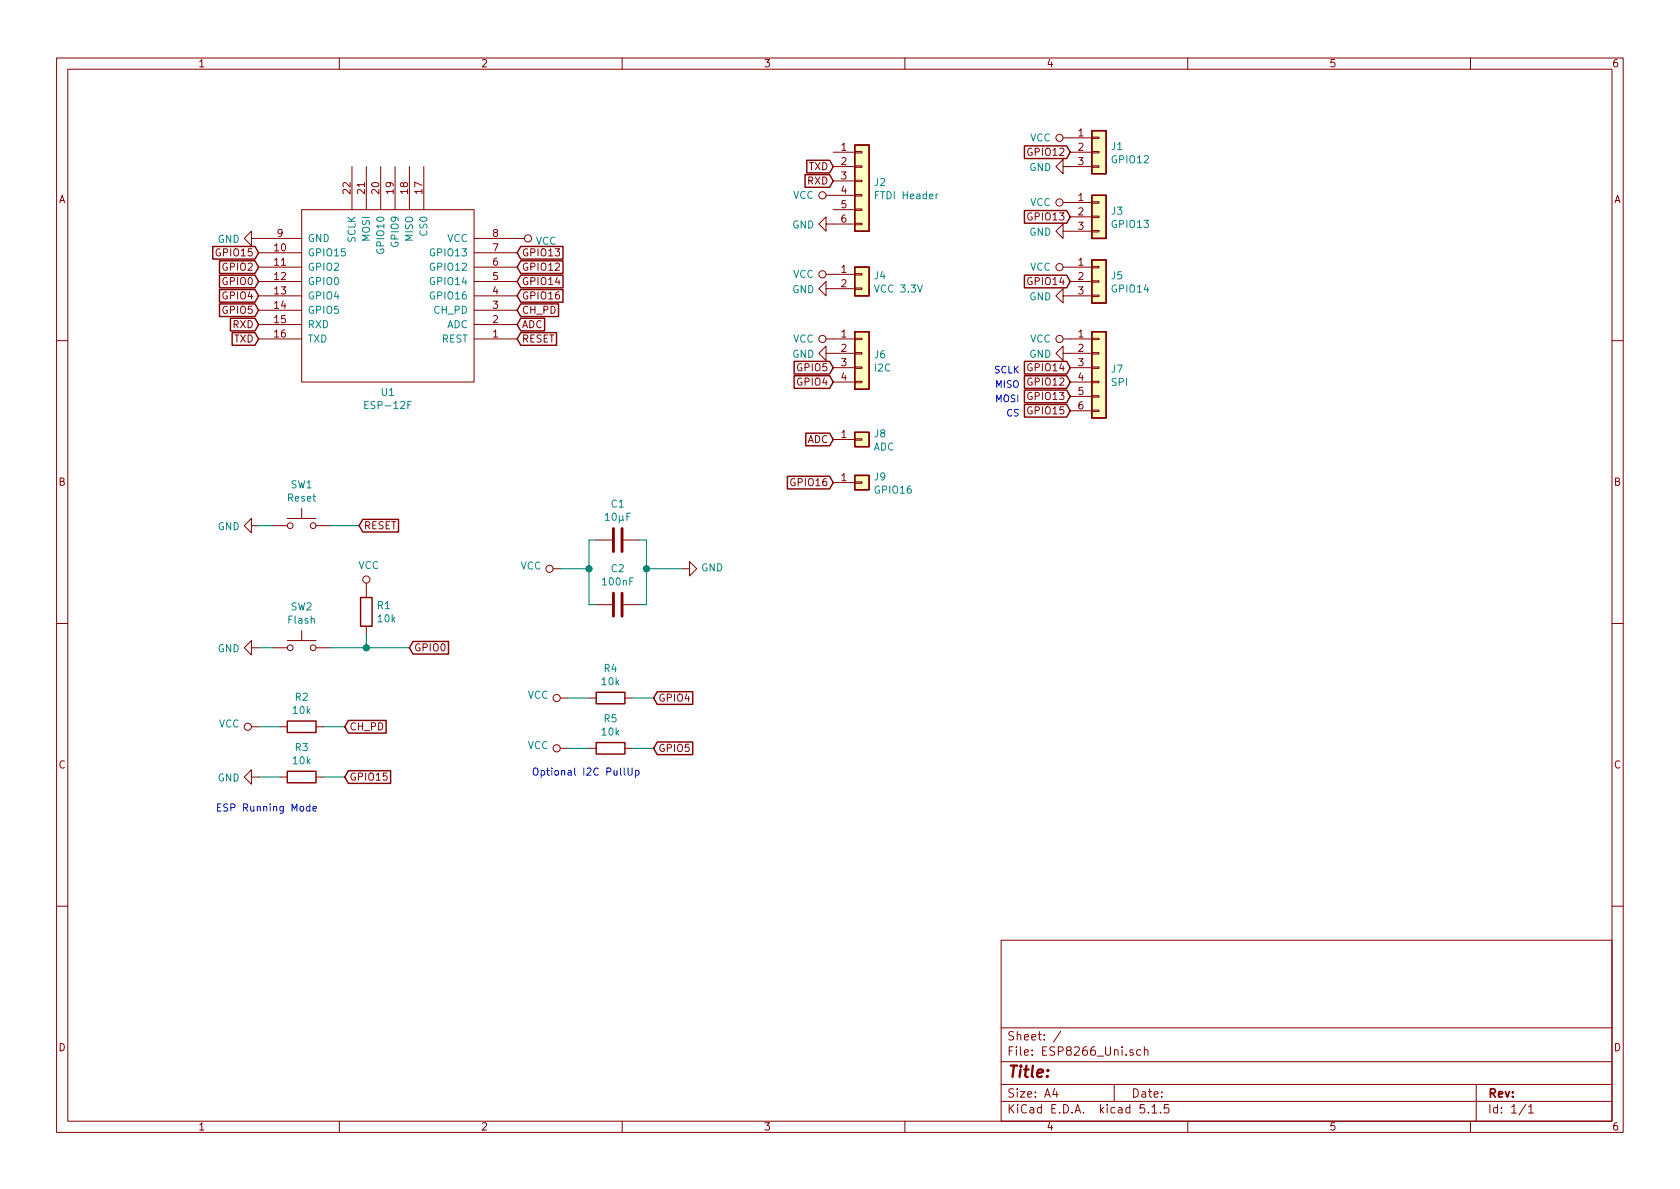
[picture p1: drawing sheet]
EESchema Schematic File Version 4
EELAYER 30 0
EELAYER END
$Descr A4 11693 8268
encoding utf-8
Sheet 1 1
Title ""
Date ""
Rev ""
Comp ""
Comment1 ""
Comment2 ""
Comment3 ""
Comment4 ""
$EndDescr
$Comp
L ESP8266:ESP-12F U1
U 1 1
P 2700 2050
F 0 "U1" H 2700 2724 50  0000 C CNN
F 1 "ESP-12F" H 2700 2816 50  0000 C CNN
F 2 "ESP8266:ESP-12E_SMD" H 2700 2050 50  0001 C CNN
F 3 "" H 2700 2050 50  0001 C CNN
	1    2700 2050
	-1   0    0    1   
$EndComp
Text GLabel 3600 1750 2    50   Input ~ 0
GPIO13
Text GLabel 3600 1850 2    50   Input ~ 0
GPIO12
Text GLabel 3600 1950 2    50   Input ~ 0
GPIO14
Text GLabel 3600 2050 2    50   Input ~ 0
GPIO16
Text GLabel 3600 2150 2    50   Input ~ 0
CH_PD
Text GLabel 3600 2250 2    50   Input ~ 0
ADC
Text GLabel 1800 2350 0    50   Input ~ 0
TXD
Text GLabel 1800 2150 0    50   Input ~ 0
GPIO5
Text GLabel 1800 2050 0    50   Input ~ 0
GPIO4
Text GLabel 1800 1950 0    50   Input ~ 0
GPIO0
Text GLabel 1800 1850 0    50   Input ~ 0
GPIO2
Text GLabel 1800 1750 0    50   Input ~ 0
GPIO15
$Comp
L power:GND #PWR07
U 1 1
P 1800 1650
F 0 "#PWR07" H 1800 1400 50  0001 C CNN
F 1 "GND" V 1804 1521 50  0000 R CNN
F 2 "" H 1800 1650 50  0001 C CNN
F 3 "" H 1800 1650 50  0001 C CNN
	1    1800 1650
	0    1    1    0   
$EndComp
$Comp
L power:VCC #PWR08
U 1 1
P 3600 1650
F 0 "#PWR08" H 3600 1500 50  0001 C CNN
F 1 "VCC" V 3617 1778 50  0000 L CNN
F 2 "" H 3600 1650 50  0001 C CNN
F 3 "" H 3600 1650 50  0001 C CNN
	1    3600 1650
	0    1    1    0   
$EndComp
$Comp
L Switch:SW_Push SW1
U 1 1
P 2100 3650
F 0 "SW1" H 2100 3937 50  0000 C CNN
F 1 "Reset" H 2100 3845 50  0000 C CNN
F 2 "Button_Switch_SMD:SW_SPST_FSMSM" H 2100 3850 50  0001 C CNN
F 3 "~" H 2100 3850 50  0001 C CNN
	1    2100 3650
	1    0    0    -1  
$EndComp
$Comp
L power:GND #PWR017
U 1 1
P 1800 3650
F 0 "#PWR017" H 1800 3400 50  0001 C CNN
F 1 "GND" V 1804 3521 50  0000 R CNN
F 2 "" H 1800 3650 50  0001 C CNN
F 3 "" H 1800 3650 50  0001 C CNN
	1    1800 3650
	0    1    1    0   
$EndComp
Text GLabel 2500 3650 2    50   Input ~ 0
RESET
$Comp
L Device:R R2
U 1 1
P 2100 5050
F 0 "R2" V 1892 5050 50  0000 C CNN
F 1 "10k" V 1984 5050 50  0000 C CNN
F 2 "Resistor_SMD:R_0805_2012Metric_Pad1.15x1.40mm_HandSolder" V 2030 5050 50  0001 C CNN
F 3 "~" H 2100 5050 50  0001 C CNN
	1    2100 5050
	0    1    1    0   
$EndComp
Wire Wire Line
	2250 5050 2400 5050
$Comp
L power:VCC #PWR023
U 1 1
P 1800 5050
F 0 "#PWR023" H 1800 4900 50  0001 C CNN
F 1 "VCC" V 1817 5179 50  0000 L CNN
F 2 "" H 1800 5050 50  0001 C CNN
F 3 "" H 1800 5050 50  0001 C CNN
	1    1800 5050
	0    -1   -1   0   
$EndComp
Wire Wire Line
	1950 5050 1800 5050
Text GLabel 2400 5400 2    50   Input ~ 0
GPIO15
$Comp
L power:GND #PWR025
U 1 1
P 1800 5400
F 0 "#PWR025" H 1800 5150 50  0001 C CNN
F 1 "GND" V 1804 5271 50  0000 R CNN
F 2 "" H 1800 5400 50  0001 C CNN
F 3 "" H 1800 5400 50  0001 C CNN
	1    1800 5400
	0    1    1    0   
$EndComp
$Comp
L Device:R R3
U 1 1
P 2100 5400
F 0 "R3" V 1892 5400 50  0000 C CNN
F 1 "10k" V 1984 5400 50  0000 C CNN
F 2 "Resistor_SMD:R_0805_2012Metric_Pad1.15x1.40mm_HandSolder" V 2030 5400 50  0001 C CNN
F 3 "~" H 2100 5400 50  0001 C CNN
	1    2100 5400
	0    1    1    0   
$EndComp
Wire Wire Line
	2400 5400 2250 5400
Wire Wire Line
	1800 5400 1950 5400
Text GLabel 2850 4500 2    50   Input ~ 0
GPIO0
$Comp
L Connector_Generic:Conn_01x06 J2
U 1 1
P 6000 1250
F 0 "J2" H 6080 1242 50  0000 L CNN
F 1 "FTDI Header" H 6080 1150 50  0000 L CNN
F 2 "Connector_PinHeader_2.54mm:PinHeader_1x06_P2.54mm_Vertical" H 6000 1250 50  0001 C CNN
F 3 "~" H 6000 1250 50  0001 C CNN
	1    6000 1250
	1    0    0    -1  
$EndComp
Text Notes 1500 5650 0    50   ~ 0
ESP Running Mode
$Comp
L power:GND #PWR05
U 1 1
P 5800 1550
F 0 "#PWR05" H 5800 1300 50  0001 C CNN
F 1 "GND" V 5804 1421 50  0000 R CNN
F 2 "" H 5800 1550 50  0001 C CNN
F 3 "" H 5800 1550 50  0001 C CNN
	1    5800 1550
	0    1    1    0   
$EndComp
$Comp
L power:VCC #PWR03
U 1 1
P 5800 1350
F 0 "#PWR03" H 5800 1200 50  0001 C CNN
F 1 "VCC" V 5797 1482 50  0000 L CNN
F 2 "" H 5800 1350 50  0001 C CNN
F 3 "" H 5800 1350 50  0001 C CNN
	1    5800 1350
	0    -1   -1   0   
$EndComp
Text GLabel 1800 2250 0    50   Input ~ 0
RXD
Text GLabel 3600 2350 2    50   Input ~ 0
RESET
$Comp
L Connector_Generic:Conn_01x02 J4
U 1 1
P 6000 1900
F 0 "J4" H 6080 1892 50  0000 L CNN
F 1 "VCC 3.3V" H 6080 1800 50  0000 L CNN
F 2 "Connector_JST:JST_XH_B2B-XH-A_1x02_P2.50mm_Vertical" H 6000 1900 50  0001 C CNN
F 3 "~" H 6000 1900 50  0001 C CNN
	1    6000 1900
	1    0    0    -1  
$EndComp
$Comp
L power:GND #PWR011
U 1 1
P 5800 2000
F 0 "#PWR011" H 5800 1750 50  0001 C CNN
F 1 "GND" V 5804 1871 50  0000 R CNN
F 2 "" H 5800 2000 50  0001 C CNN
F 3 "" H 5800 2000 50  0001 C CNN
	1    5800 2000
	0    1    1    0   
$EndComp
$Comp
L power:VCC #PWR010
U 1 1
P 5800 1900
F 0 "#PWR010" H 5800 1750 50  0001 C CNN
F 1 "VCC" V 5797 2032 50  0000 L CNN
F 2 "" H 5800 1900 50  0001 C CNN
F 3 "" H 5800 1900 50  0001 C CNN
	1    5800 1900
	0    -1   -1   0   
$EndComp
Text GLabel 7450 1050 0    50   Input ~ 0
GPIO12
$Comp
L power:GND #PWR02
U 1 1
P 7450 1150
F 0 "#PWR02" H 7450 900 50  0001 C CNN
F 1 "GND" V 7454 1021 50  0000 R CNN
F 2 "" H 7450 1150 50  0001 C CNN
F 3 "" H 7450 1150 50  0001 C CNN
	1    7450 1150
	0    1    1    0   
$EndComp
$Comp
L Connector_Generic:Conn_01x03 J1
U 1 1
P 7650 1050
F 0 "J1" H 7730 1092 50  0000 L CNN
F 1 "GPIO12" H 7730 1000 50  0000 L CNN
F 2 "Connector_JST:JST_XH_B3B-XH-A_1x03_P2.50mm_Vertical" H 7650 1050 50  0001 C CNN
F 3 "~" H 7650 1050 50  0001 C CNN
	1    7650 1050
	1    0    0    -1  
$EndComp
$Comp
L power:VCC #PWR01
U 1 1
P 7450 950
F 0 "#PWR01" H 7450 800 50  0001 C CNN
F 1 "VCC" V 7447 1082 50  0000 L CNN
F 2 "" H 7450 950 50  0001 C CNN
F 3 "" H 7450 950 50  0001 C CNN
	1    7450 950 
	0    -1   -1   0   
$EndComp
Text GLabel 7450 1500 0    50   Input ~ 0
GPIO13
$Comp
L power:GND #PWR06
U 1 1
P 7450 1600
F 0 "#PWR06" H 7450 1350 50  0001 C CNN
F 1 "GND" V 7454 1471 50  0000 R CNN
F 2 "" H 7450 1600 50  0001 C CNN
F 3 "" H 7450 1600 50  0001 C CNN
	1    7450 1600
	0    1    1    0   
$EndComp
$Comp
L Connector_Generic:Conn_01x03 J3
U 1 1
P 7650 1500
F 0 "J3" H 7730 1542 50  0000 L CNN
F 1 "GPIO13" H 7730 1450 50  0000 L CNN
F 2 "Connector_JST:JST_XH_B3B-XH-A_1x03_P2.50mm_Vertical" H 7650 1500 50  0001 C CNN
F 3 "~" H 7650 1500 50  0001 C CNN
	1    7650 1500
	1    0    0    -1  
$EndComp
$Comp
L power:VCC #PWR04
U 1 1
P 7450 1400
F 0 "#PWR04" H 7450 1250 50  0001 C CNN
F 1 "VCC" V 7447 1532 50  0000 L CNN
F 2 "" H 7450 1400 50  0001 C CNN
F 3 "" H 7450 1400 50  0001 C CNN
	1    7450 1400
	0    -1   -1   0   
$EndComp
Text GLabel 7450 1950 0    50   Input ~ 0
GPIO14
$Comp
L power:GND #PWR012
U 1 1
P 7450 2050
F 0 "#PWR012" H 7450 1800 50  0001 C CNN
F 1 "GND" V 7454 1921 50  0000 R CNN
F 2 "" H 7450 2050 50  0001 C CNN
F 3 "" H 7450 2050 50  0001 C CNN
	1    7450 2050
	0    1    1    0   
$EndComp
$Comp
L Connector_Generic:Conn_01x03 J5
U 1 1
P 7650 1950
F 0 "J5" H 7730 1992 50  0000 L CNN
F 1 "GPIO14" H 7730 1900 50  0000 L CNN
F 2 "Connector_JST:JST_XH_B3B-XH-A_1x03_P2.50mm_Vertical" H 7650 1950 50  0001 C CNN
F 3 "~" H 7650 1950 50  0001 C CNN
	1    7650 1950
	1    0    0    -1  
$EndComp
$Comp
L power:VCC #PWR09
U 1 1
P 7450 1850
F 0 "#PWR09" H 7450 1700 50  0001 C CNN
F 1 "VCC" V 7447 1982 50  0000 L CNN
F 2 "" H 7450 1850 50  0001 C CNN
F 3 "" H 7450 1850 50  0001 C CNN
	1    7450 1850
	0    -1   -1   0   
$EndComp
$Comp
L Connector_Generic:Conn_01x04 J6
U 1 1
P 6000 2450
F 0 "J6" H 6080 2442 50  0000 L CNN
F 1 "I2C" H 6080 2350 50  0000 L CNN
F 2 "Connector_JST:JST_XH_B4B-XH-A_1x04_P2.50mm_Vertical" H 6000 2450 50  0001 C CNN
F 3 "~" H 6000 2450 50  0001 C CNN
	1    6000 2450
	1    0    0    -1  
$EndComp
$Comp
L power:VCC #PWR013
U 1 1
P 5800 2350
F 0 "#PWR013" H 5800 2200 50  0001 C CNN
F 1 "VCC" V 5797 2482 50  0000 L CNN
F 2 "" H 5800 2350 50  0001 C CNN
F 3 "" H 5800 2350 50  0001 C CNN
	1    5800 2350
	0    -1   -1   0   
$EndComp
$Comp
L power:GND #PWR015
U 1 1
P 5800 2450
F 0 "#PWR015" H 5800 2200 50  0001 C CNN
F 1 "GND" V 5804 2321 50  0000 R CNN
F 2 "" H 5800 2450 50  0001 C CNN
F 3 "" H 5800 2450 50  0001 C CNN
	1    5800 2450
	0    1    1    0   
$EndComp
Text GLabel 5800 2650 0    50   Input ~ 0
GPIO4
Text GLabel 5800 2550 0    50   Input ~ 0
GPIO5
Text GLabel 4550 4850 2    50   Input ~ 0
GPIO4
$Comp
L Device:R R4
U 1 1
P 4250 4850
F 0 "R4" V 4042 4850 50  0000 C CNN
F 1 "10k" V 4134 4850 50  0000 C CNN
F 2 "Resistor_SMD:R_0805_2012Metric_Pad1.15x1.40mm_HandSolder" V 4180 4850 50  0001 C CNN
F 3 "~" H 4250 4850 50  0001 C CNN
	1    4250 4850
	0    1    1    0   
$EndComp
Wire Wire Line
	4400 4850 4550 4850
$Comp
L power:VCC #PWR022
U 1 1
P 3950 4850
F 0 "#PWR022" H 3950 4700 50  0001 C CNN
F 1 "VCC" V 3967 4979 50  0000 L CNN
F 2 "" H 3950 4850 50  0001 C CNN
F 3 "" H 3950 4850 50  0001 C CNN
	1    3950 4850
	0    -1   -1   0   
$EndComp
Wire Wire Line
	4100 4850 3950 4850
Text GLabel 4550 5200 2    50   Input ~ 0
GPIO5
$Comp
L Device:R R5
U 1 1
P 4250 5200
F 0 "R5" V 4042 5200 50  0000 C CNN
F 1 "10k" V 4134 5200 50  0000 C CNN
F 2 "Resistor_SMD:R_0805_2012Metric_Pad1.15x1.40mm_HandSolder" V 4180 5200 50  0001 C CNN
F 3 "~" H 4250 5200 50  0001 C CNN
	1    4250 5200
	0    1    1    0   
$EndComp
Wire Wire Line
	4400 5200 4550 5200
$Comp
L power:VCC #PWR024
U 1 1
P 3950 5200
F 0 "#PWR024" H 3950 5050 50  0001 C CNN
F 1 "VCC" V 3967 5329 50  0000 L CNN
F 2 "" H 3950 5200 50  0001 C CNN
F 3 "" H 3950 5200 50  0001 C CNN
	1    3950 5200
	0    -1   -1   0   
$EndComp
Wire Wire Line
	4100 5200 3950 5200
Text Notes 3700 5400 0    50   ~ 0
Optional I2C PullUp
Text GLabel 5800 1150 0    50   Input ~ 0
TXD
Text GLabel 5800 1250 0    50   Input ~ 0
RXD
$Comp
L Connector_Generic:Conn_01x06 J7
U 1 1
P 7650 2550
F 0 "J7" H 7730 2542 50  0000 L CNN
F 1 "SPI" H 7730 2450 50  0000 L CNN
F 2 "Connector_JST:JST_XH_B6B-XH-A_1x06_P2.50mm_Vertical" H 7650 2550 50  0001 C CNN
F 3 "~" H 7650 2550 50  0001 C CNN
	1    7650 2550
	1    0    0    -1  
$EndComp
$Comp
L power:VCC #PWR014
U 1 1
P 7450 2350
F 0 "#PWR014" H 7450 2200 50  0001 C CNN
F 1 "VCC" V 7447 2482 50  0000 L CNN
F 2 "" H 7450 2350 50  0001 C CNN
F 3 "" H 7450 2350 50  0001 C CNN
	1    7450 2350
	0    -1   -1   0   
$EndComp
$Comp
L power:GND #PWR016
U 1 1
P 7450 2450
F 0 "#PWR016" H 7450 2200 50  0001 C CNN
F 1 "GND" V 7454 2321 50  0000 R CNN
F 2 "" H 7450 2450 50  0001 C CNN
F 3 "" H 7450 2450 50  0001 C CNN
	1    7450 2450
	0    1    1    0   
$EndComp
Text GLabel 7450 2550 0    50   Input ~ 0
GPIO14
Text GLabel 7450 2650 0    50   Input ~ 0
GPIO12
Text GLabel 7450 2750 0    50   Input ~ 0
GPIO13
Text GLabel 7450 2850 0    50   Input ~ 0
GPIO15
Wire Wire Line
	1900 3650 1800 3650
$Comp
L Connector_Generic:Conn_01x01 J8
U 1 1
P 6000 3050
F 0 "J8" H 6080 3092 50  0000 L CNN
F 1 "ADC" H 6080 3000 50  0000 L CNN
F 2 "footprints:Pin_simple_D1.0mm_L2.0mm" H 6000 3050 50  0001 C CNN
F 3 "~" H 6000 3050 50  0001 C CNN
	1    6000 3050
	1    0    0    -1  
$EndComp
$Comp
L Connector_Generic:Conn_01x01 J9
U 1 1
P 6000 3350
F 0 "J9" H 6080 3392 50  0000 L CNN
F 1 "GPIO16" H 6080 3300 50  0000 L CNN
F 2 "footprints:Pin_simple_D1.0mm_L2.0mm" H 6000 3350 50  0001 C CNN
F 3 "~" H 6000 3350 50  0001 C CNN
	1    6000 3350
	1    0    0    -1  
$EndComp
Text GLabel 5800 3050 0    50   Input ~ 0
ADC
Text GLabel 5800 3350 0    50   Input ~ 0
GPIO16
$Comp
L Device:C C1
U 1 1
P 4300 3750
F 0 "C1" V 4047 3750 50  0000 C CNN
F 1 "10µF" V 4139 3750 50  0000 C CNN
F 2 "Capacitor_SMD:C_0805_2012Metric_Pad1.15x1.40mm_HandSolder" H 4338 3600 50  0001 C CNN
F 3 "~" H 4300 3750 50  0001 C CNN
	1    4300 3750
	0    1    1    0   
$EndComp
$Comp
L Device:C C2
U 1 1
P 4300 4200
F 0 "C2" V 4047 4200 50  0000 C CNN
F 1 "100nF" V 4139 4200 50  0000 C CNN
F 2 "Capacitor_SMD:C_0805_2012Metric_Pad1.15x1.40mm_HandSolder" H 4338 4050 50  0001 C CNN
F 3 "~" H 4300 4200 50  0001 C CNN
	1    4300 4200
	0    1    1    0   
$EndComp
$Comp
L power:VCC #PWR018
U 1 1
P 3900 3950
F 0 "#PWR018" H 3900 3800 50  0001 C CNN
F 1 "VCC" V 3917 4079 50  0000 L CNN
F 2 "" H 3900 3950 50  0001 C CNN
F 3 "" H 3900 3950 50  0001 C CNN
	1    3900 3950
	0    -1   -1   0   
$EndComp
$Comp
L power:GND #PWR019
U 1 1
P 4750 3950
F 0 "#PWR019" H 4750 3700 50  0001 C CNN
F 1 "GND" V 4754 3821 50  0000 R CNN
F 2 "" H 4750 3950 50  0001 C CNN
F 3 "" H 4750 3950 50  0001 C CNN
	1    4750 3950
	0    -1   -1   0   
$EndComp
Wire Wire Line
	4150 3750 4100 3750
Wire Wire Line
	4450 3750 4500 3750
Wire Wire Line
	4500 3750 4500 3950
Wire Wire Line
	4500 3950 4750 3950
Wire Wire Line
	4500 3950 4500 4200
Wire Wire Line
	4500 4200 4450 4200
Connection ~ 4500 3950
Wire Wire Line
	4150 4200 4100 4200
Wire Wire Line
	4100 4200 4100 3950
Wire Wire Line
	4100 3950 3900 3950
Wire Wire Line
	4100 3750 4100 3950
Connection ~ 4100 3950
Text GLabel 2400 5050 2    50   Input ~ 0
CH_PD
$Comp
L Switch:SW_Push SW2
U 1 1
P 2100 4500
F 0 "SW2" H 2100 4787 50  0000 C CNN
F 1 "Flash" H 2100 4695 50  0000 C CNN
F 2 "Button_Switch_SMD:SW_SPST_FSMSM" H 2100 4700 50  0001 C CNN
F 3 "~" H 2100 4700 50  0001 C CNN
	1    2100 4500
	1    0    0    -1  
$EndComp
$Comp
L Device:R R1
U 1 1
P 2550 4250
F 0 "R1" H 2620 4296 50  0000 L CNN
F 1 "10k" H 2620 4204 50  0000 L CNN
F 2 "Resistor_SMD:R_0805_2012Metric_Pad1.15x1.40mm_HandSolder" V 2480 4250 50  0001 C CNN
F 3 "~" H 2550 4250 50  0001 C CNN
	1    2550 4250
	1    0    0    -1  
$EndComp
$Comp
L power:GND #PWR021
U 1 1
P 1800 4500
F 0 "#PWR021" H 1800 4250 50  0001 C CNN
F 1 "GND" V 1804 4371 50  0000 R CNN
F 2 "" H 1800 4500 50  0001 C CNN
F 3 "" H 1800 4500 50  0001 C CNN
	1    1800 4500
	0    1    1    0   
$EndComp
$Comp
L power:VCC #PWR020
U 1 1
P 2550 4100
F 0 "#PWR020" H 2550 3950 50  0001 C CNN
F 1 "VCC" H 2567 4275 50  0000 C CNN
F 2 "" H 2550 4100 50  0001 C CNN
F 3 "" H 2550 4100 50  0001 C CNN
	1    2550 4100
	1    0    0    -1  
$EndComp
Wire Wire Line
	2550 4400 2550 4500
Wire Wire Line
	2300 4500 2550 4500
Connection ~ 2550 4500
Wire Wire Line
	2550 4500 2850 4500
Wire Wire Line
	1900 4500 1800 4500
Wire Wire Line
	2500 3650 2300 3650
Text Notes 7100 2600 2    47   ~ 0
SCLK
Text Notes 7100 2700 2    47   ~ 0
MISO
Text Notes 7100 2800 2    47   ~ 0
MOSI
Text Notes 7100 2900 2    47   ~ 0
CS
$EndSCHEMATC
